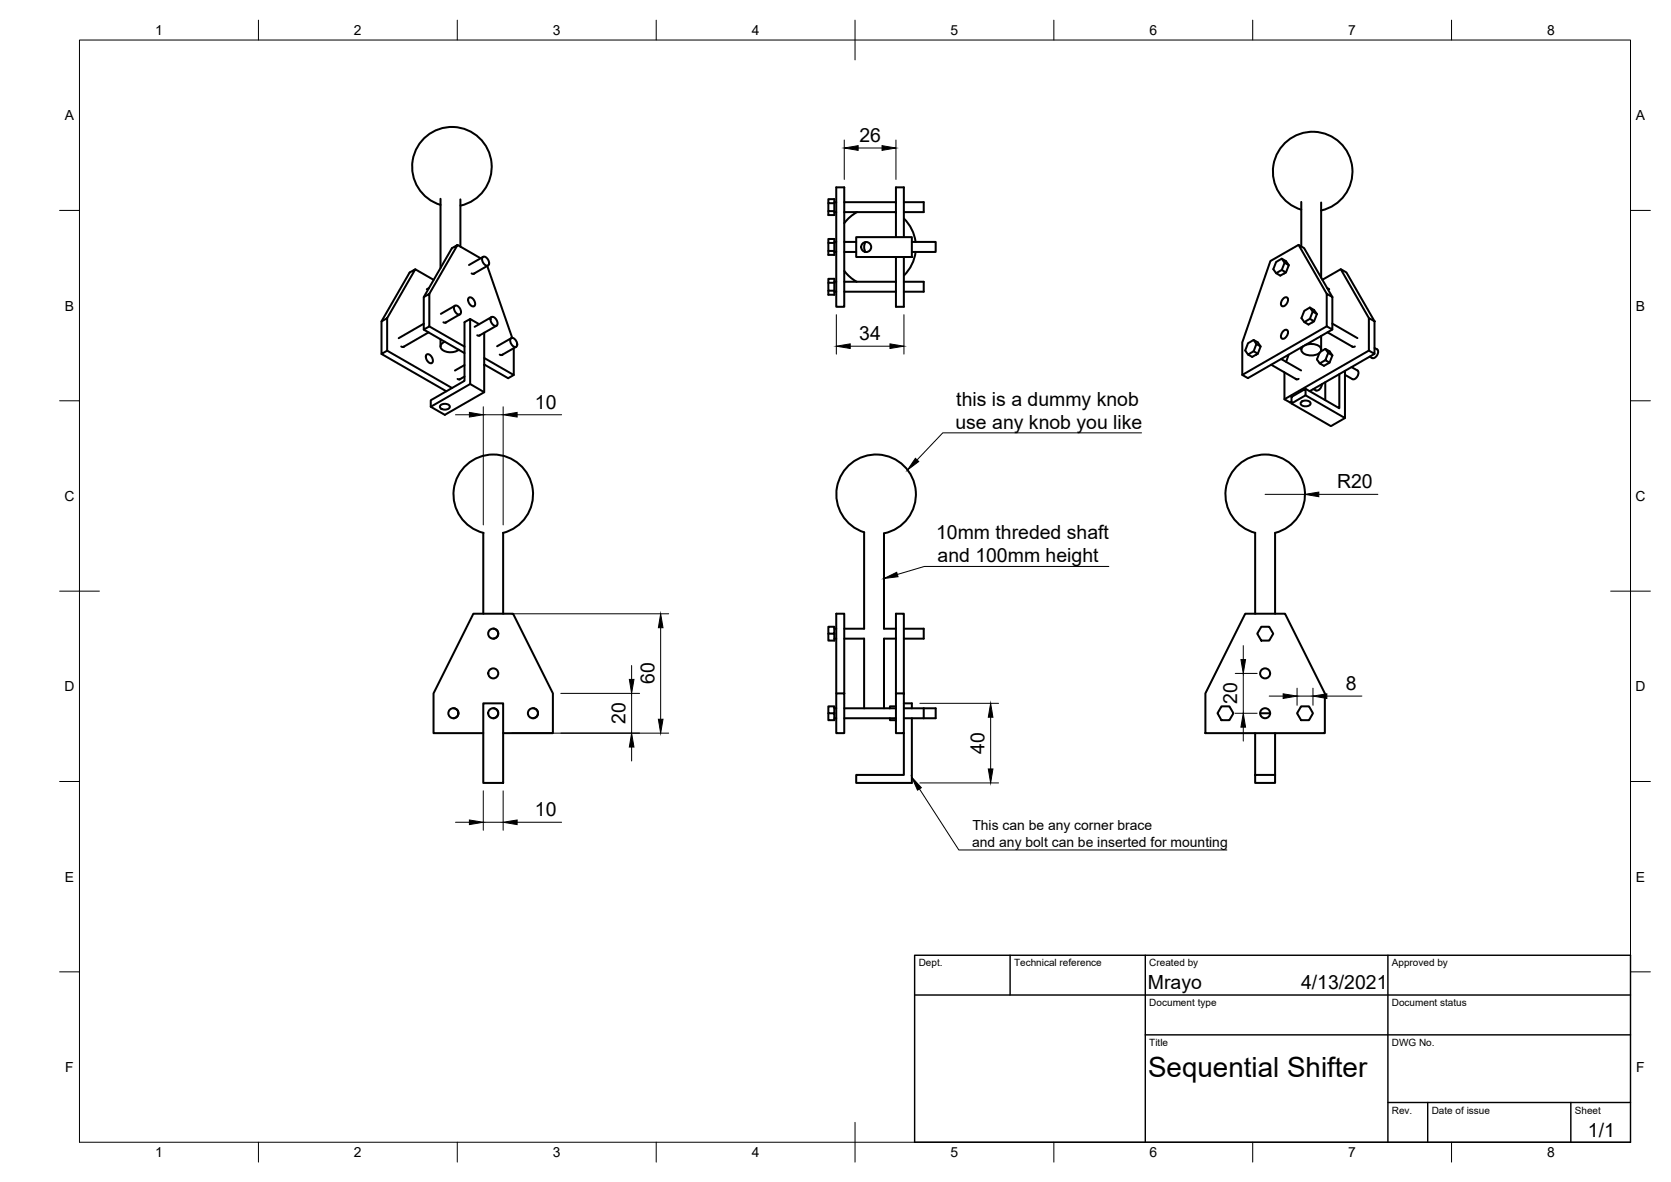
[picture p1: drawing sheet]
<svg xmlns="http://www.w3.org/2000/svg" width="420mm" height="297mm" viewBox="0 0 420 297" stroke-linecap="round" stroke-linejoin="round" font-family="sans-serif">
<!-- layer: Visible -->
<g fill="none" stroke="#000" stroke-width=".51">
<path d="M110.8 50v17.3M110.8 51.5a10 10 0 0 1-5.2-15.6 10 10 0 0 1 16.4 .6 10 10 0 0 1-6.2 15.2M115.8 50.1v11.9M208.3 51.1v2h1.5M208.3 53.1v.9h1.5v-.9M209.8 51.1h-1.5v-1.1h1.5v3.1M209.8 50.8h.5M209.8 53.3h.5M210.3 47.1h2v30h-2zM212.3 50.8h13M212.3 53.3h13M215.3 59.6h14v5h-14z"/>
<path d="M215.5 53.3l-2 1.4-1.2 1.4M225.1 53.3l.2 .1M225.3 59.6v-12.5h2v12.5M227.3 50.8h5v2.5h-5M227.3 54.9a10 10 0 0 1 2.9 5.9M327.2 50.7v11.2M327.2 52.7a10 10 0 0 1-5.1-15.6 10 10 0 0 1 16.4 .6 10 10 0 0 1-6.3 15.2M332.2 50.9v18.9M97.3 80l7.1-12.3-1.4 .8-7.1 12.3M104.4 67.7l4.6 2.6M106.6 74.7l1.3-.9v8.2l-1.3 .8zM107.8 72.4l-.5 .3"/>
<path d="M107.9 73.8l7.1-12.2-1.4 .8-7 12.3M114.4 76.8l-3.6 2.1M114.4 76.8a1.45 1.45 0 0 1 1.3 2.2 1.45 1.45 0 0 1-1.3-2.2zM115 61.6l5.8 3.3M115.6 79l-3.6 2.1M118 74.8a1.45 1.45 0 0 1 1.2 2.1 1.45 1.45 0 0 1-1.2-2.1zM119.3 68.7h-.7M121.5 64.6l-3.6 2M121.5 64.5a1.45 1.45 0 0 1 1.2 2.2 1.45 1.45 0 0 1-1.2-2.2zM122.5 66.8l6.3 18.1M122.7 66.7l-3.6 2.1M123.6 79.7a1.45 1.45 0 0 1 1.2 2.2 1.45 1.45 0 0 1-1.2-2.2z"/>
<path d="M123.6 79.7l-4.3 2.4M208.3 71.1v2h1.5M208.3 61.1v2h1.5M208.3 63.1v1h1.5v-1M208.3 73.1v1h1.5v-1M209.8 71.1h-1.5v-1h1.5v3M209.8 61.1h-1.5v-1h1.5v3M209.8 70.8h.5M209.8 73.3h.5M209.8 60.8h.5M209.8 63.3h.5M212.3 70.8h13"/>
<path d="M212.3 73.3h13M212.3 60.8h3M212.3 63.3h3M212.3 68.1l1.2 1.3 1.9 1.4M217.6 60.8a2.51 2.51 0 0 0 0 2.5h-.1M225.3 64.6v12.5h2v-12.5M225.3 70.7l-.1 .1M227.3 70.8h5v2.5h-5M229.3 60.8h6v2.5h-6M230.2 63.3a10 10 0 0 1-2.9 5.9M322.3 67.8l-1.4 .9 1 .6 1.4-.8 .8-1.9-.8-1-1-.6-1.4 .8-.7 1.9 .7 1M322.3 65l.7 1 1.1 .6"/>
<path d="M322.7 75a.65 .65 0 0 1 1.1 0 1.54 1.54 0 0 1-1.5 1.9 1.42 1.42 0 0 1 .4-1.9zM323 68.7h-.2M323 66l-.7 1.8 1 .7M326.5 61.5l7.1 12.3M329.4 77.3l.7 1 1 .6M330.1 78.3l-.7 1.8 1 .6M332.5 70.3l4.6-2.6 1.4 .8 7.1 12.2M333.6 73.8l1.4 .8v8.2l-1.4-.8zM333.7 72.4l.5 .3M335 74.6l-7.1-12.2-1.4-.9-7.1 4.1-7 20.4v8.2l1.4 .8 21.2-12.2M337.1 67.7l7.1 12.2M344.2 79.9l1.4 .8v8.2l-1.4-.8z"/>
<path d="M95.9 80.8l1.4-.8v8.1l-1.4 .8zM95.9 88.9l16.3 9.4M97.3 88.1l16.3 9.4M101.6 87.1h-.7M106.6 82.8l10.2 5.9M106.6 81.4l-6.4 3.6M107.3 89.1a1.45 1.45 0 0 1 1.3 2.1 1.45 1.45 0 0 1-1.3-2.1zM107.8 83.5l-6.4 3.7M107.9 82l8.9 5.1M110.8 85.3v1.8M111.9 85.9a1.18 1.18 0 0 0-1.1 1.1 1.18 1.18 0 0 0 .9 1.2 3.8 3.8 0 0 0 3.7-.3M112.2 81h-.7"/>
<path d="M115.8 95.2h-.8M116.8 91.7l-2.4 1.4M116.8 94.6l-1.3 .8M118.2 80.2l2.3 1.3M118.2 96.5l3.6 2.1M120.7 84.2h-.7M121.8 83.6v15l-10 5.7-3.5-2.1v-1.6l8.5-4.9v-14.7l1.4-.8v16.3l-9.9 5.7M121.8 90l7.4 4.2M121.9 91.7l-.1 .1M124.8 81.9l-4.3 2.5M126.4 89.1h-.8M128.5 85a1.45 1.45 0 0 1 1.3 2.2 1.45 1.45 0 0 1-1.3-2.2z"/>
<path d="M128.5 85l-3.5 2M129.2 87.5v6.7l-1.4 .8-6-3.4M129.8 87.2l-3.7 2M315.2 88.3l-1.4 .8 1.1 .6 1.4-.8 .7-1.8-.7-1.1-1.1-.6-1.4 .9-.7 1.8 .7 1M315.2 85.4l.7 1.1 1.1 .6M315.9 86.5l-.7 1.8 1.1 .6M315.9 89.1l-.1 .1M319.6 91.7l6.4 3.6M322.1 90.2l5.1 2.9M322.7 83.2a.65 .65 0 0 1 1.1-.1 1.54 1.54 0 0 1-1.5 2 1.42 1.42 0 0 1 .4-1.9zM323 93.6v6.7l1.4 .8 .3-.2M324 89.1l-.6 1.8"/>
<path d="M324.7 99.7l3.6-2v1.6l-3.6 2.1zM325.8 95.2h.7M327.2 87.3v.6M328.2 86.7a3.3 3.3 0 0 1 4 .9 1.59 1.59 0 0 1-1.8 1.7h-.6a2.41 2.41 0 0 1-2.6-1.3l.2-.7 .3-.3M329.4 80.1l-1.4 .8 1 .7 1.4-.9 .7-1.8-.7-1-1-.6-1.4 .8-.8 1.8 .8 1M330.1 81h-.2M330.2 97.8l.7 .3M331.8 88.7l-.7 1.6 .7 1M332 88.4l1.2-.7 1.1 .6 .7 1-.7 1.8-1.4 .8-1.1-.6 1.4-.8M332.2 84.4v3.5M332.4 96.5a1.49 1.49 0 0 1-1.5 1.6M333.2 96.1v4.5"/>
<path d="M333.2 87.7l.8 1 1 .6M333.6 82l-21.2 12.2M333.8 83.5l6.4 3.7M334 88.7l-.8 1.8 1.1 .6M335 81.3l6.3 3.7M336.8 94v8.6l-8.5-4.9M338.2 93.2v11.9l-9.9-5.8M339.8 92.3l1.5 .8a1.45 1.45 0 0 1-1.2 2.2l-1.9-1.1M339.9 87l.8 .1M344.2 88.1l-21.2 12.2M344.4 89.6l.6 .4M345.6 88.9l-16.3 9.4"/>
<path d="M345.6 87.4l.7 .4M346.3 87.8a1.45 1.45 0 0 1-1.3 2.2M110.7 101.9a1.54 1.54 0 0 1 2.4 .3 1.45 1.45 0 0 1-2.5 0zM324.7 101.4l9.9 5.7 3.6-2M327.1 101.1a1.54 1.54 0 0 1 2.4 .3 1.45 1.45 0 0 1-2.5 0zM121.5 133.9v20.3M126.5 133.9a10 10 0 0 0 5.7-15.4 10 10 0 0 0-16.4 0 10 10 0 0 0 5.8 15.4M126.5 133.9v20.3M217.3 133.8v24.2h-5M217.3 133.8a10 10 0 0 1-4.9-15.7 10 10 0 0 1 16.4 .8 10 10 0 0 1-6.5 15.1v24h3M320.6 133.9v20.3M320.6 133.9a10 10 0 0 0 5.7-15.4 10 10 0 0 0-16.4 0 10 10 0 0 0 5.7 15.4v20.3"/>
<path d="M124 158a1.26 1.26 0 0 1 1.3 1.2 1.26 1.26 0 0 1-1.3 1.3M208.3 159.2v1.8h1.5v-3.5h-1.5v1.7h1.5M209.8 158h.5M227.3 158h5v2.5h-5M313.1 154.2h10l10 20.1v9.9h-30v-9.9zM317.1 157.5h2l1 1.7-1 1.8h-2l-1-1.8zM114 178a1.26 1.26 0 0 1 1.3 1.2 1.26 1.26 0 0 1-1.3 1.3M121.5 176.7h5v20.1h-5zM124 178a1.26 1.26 0 0 1 1.3 1.2 1.26 1.26 0 0 1-1.3 1.3M134 178a1.26 1.26 0 0 1 1.3 1.2 1.26 1.26 0 0 1-1.3 1.3M208.3 179.2v1.8h1.5v-3.5h-1.5v1.7h1.5M209.8 178h.5"/>
<path d="M209.8 160.5h.5M210.3 174.3h2v9.9h-2zM210.3 174.3v-20.1h2v20.1M212.3 178h13M212.3 160.5h5v17.5M225.3 174.3h2v9.9h-2zM225.3 174.3v-20.1h2v20.1M225.3 177.5h-1.5v.5M225.3 160.5h-3v17.5M227.3 178h8v2.5h-8M227.3 176.7h2v1.3M232.3 178v2.5"/>
<path d="M307.1 177.5h2l1 1.7-1 1.8h-2l-1-1.8zM316.8 179.2h2.6M327.2 177.5h1.9l1 1.7-1 1.8h-1.9l-1.1-1.8zM121.5 184.2h-12.5v-9.9l10-20.1h10l10 20.1v9.9h-12.5M209.8 180.5h.5M212.3 180.5h13M223.8 180.5v.5h1.5M229.3 180.5v16.3h-14v-2.1h12v-10.5M315.6 194.7h5v2.1h-5zM315.6 184.2v10.5M320.6 184.2v10.5"/>
<circle cx="217.8" cy="62.1" r="1.26"/>
<circle cx="124" cy="159.2" r="1.26"/>
<circle cx="114" cy="179.2" r="1.26"/>
<circle cx="124" cy="179.2" r="1.26"/>
<circle cx="124" cy="169.2" r="1.26"/>
<circle cx="134" cy="179.2" r="1.26"/>
<circle cx="318.1" cy="179.2" r="1.26"/>
<circle cx="318.1" cy="169.2" r="1.26"/>
</g>
<!-- layer: Border -->
<g fill="none" stroke="#000" stroke-width=".25">
<path d="M20 10.1h390v276.9h-390zM65 5.1v5M115 5.1v5M165 5.1v5M215 5.1v10M265 5.1v5M315 5.1v5M365 5.1v5M15 52.9h5M410 52.9h5M15 100.7h5M410 100.7h5"/>
<path d="M15 148.6h10M405 148.6h10M15 196.4h5M410 196.4h5M15 244.2h5M410 244.2h5M65 287v5M115 287v5M165 287v5M215 282.1v9.9M265 287v5M315 287v5"/>
<path d="M365 287v5"/>
</g>
<!-- layer: TitleBlock -->
<path d="M230 240.1h180v46.9h-180zM230 250h180M254 240.1v9.9M288 240.1v46.9M349 240.1v46.9M288 260.1h122M349 277.1h61M359 277.1v9.9M395 277.1v9.9" fill="none" stroke="#000" stroke-width=".36"/>
<!-- layer: Dimensions -->
<g fill="none" stroke="#000" stroke-width=".25">
<path d="M212.3 35.2v9.9M215.8 37.2h6M225.3 35.2v9.9M210.3 79.1v9.9M227.3 79.1v9.9M213.8 87h10M114.5 104.2h3.5M121.5 102.2v29.7M121.5 104.2h5M126.5 102.2v29.7M130 104.2h11.2M318.1 124.2h10"/>
<path d="M331.6 124.2h14.9M128.5 154.2h39.6M166.1 157.7v23M141 174.3h19.8M158.8 167.2v3.5M158.8 174.3v9.9M231.3 176.7h19.8M310.6 179.2h5.5M310.6 169.2h5.5M312.6 162.2v3.5M312.6 169.2v10M319.1 174.9h3.5"/>
<path d="M326.1 172.9v4.3M326.1 174.9h4M330.1 172.9v4.3M333.6 174.9h8.8M121.5 198.7v9.9M126.5 198.7v9.9M128.5 184.2h39.6M158.8 187.7v3.5M231.3 196.8h19.8M249.1 180.2v13M312.6 182.7v3.5M114.5 206.6h3.5"/>
<path d="M121.5 206.6h5M130 206.6h11.2"/>
</g>
<g fill="#000" stroke="#000" stroke-width=".25">
<path d="M212.3 37.2l3.5-.6v1.2zM221.8 36.6l3.5 .6-3.5 .6zM210.3 87l3.5-.6v1.2zM223.8 86.4l3.5 .6-3.5 .6zM118 103.6l3.5 .6-3.5 .6zM126.5 104.2l3.5-.6v1.2zM328.1 124.2l3.5-.5v1.1zM166.1 154.2l.6 3.5h-1.2zM158.2 170.7h1.2l-.6 3.6zM312 165.7h1.2l-.6 3.5zM322.6 174.4l3.5 .5-3.5 .6zM330.1 174.9l3.5-.5v1.1z"/>
<path d="M158.8 184.2l.6 3.5h-1.2zM165.5 180.7h1.2l-.6 3.5zM248.5 193.2h1.2l-.6 3.6zM249.1 176.7l.6 3.5h-1.2zM312.6 179.2l.6 3.5h-1.2zM118 206.1l3.5 .5-3.5 .6zM126.5 206.6l3.5-.5v1.1z"/>
</g>
<!-- layer: Annotations -->
<path d="M230.2 115.2l.8 .8-2.8 2.1zM222.3 145.4l3.2-1.6 .3 1.1zM229.3 195.3l2.4 2.7-1 .6z" fill="#000" stroke="#000" stroke-width=".25"/>
<path d="M287 108.8h-50l-6.4 6.8M278.8 142.4h-46.4l-6.8 2M231.2 198.3l9.9 15.3h67.4" fill="none" stroke="#000" stroke-width=".25"/>
<text font-size="7" x="288.7" y="270.6">Sequential Shifter</text>
<g font-size="4.9">
<text x="216.1" y="35.6">26</text>
<text x="216.1" y="85.4">34</text>
<text x="240.5" y="101.9">this is a dummy knob</text>
<text x="134.5" y="102.7">10</text>
<text x="240.2" y="107.7">use any knob you like</text>
<text x="336.2" y="122.7">R20</text>
<text x="235.4" y="135.5">10mm threded shaft</text>
<text x="235.7" y="141.3">and 100mm height</text>
<text x="164.5" y="171.9" transform="rotate(-90 164.5 171.9)">60</text>
<text x="338.4" y="173.4">8</text>
<text x="311" y="176.9" transform="rotate(-90 311 176.9)">20</text>
<text x="157.3" y="181.9" transform="rotate(-90 157.3 181.9)">20</text>
<text x="247.5" y="189.4" transform="rotate(-90 247.5 189.4)">40</text>
<text x="134.5" y="205.1">10</text>
<text x="288.6" y="248.5">Mrayo</text>
<text x="327.1" y="248.6">4/13/2021</text>
<text x="399.3" y="285.8">1/1</text>
</g>
<g font-size="3.5">
<text x="39" y="8.8">1</text>
<text x="89" y="8.8">2</text>
<text x="139" y="8.8">3</text>
<text x="189" y="8.8">4</text>
<text x="239" y="8.8">5</text>
<text x="289" y="8.8">6</text>
<text x="339" y="8.8">7</text>
<text x="389" y="8.8">8</text>
<text x="16.3" y="30.2">A</text>
<text x="411.3" y="30.2">A</text>
<text x="16.3" y="78">B</text>
<text x="411.3" y="78">B</text>
<text x="16.2" y="125.9">C</text>
<text x="411.2" y="125.9">C</text>
<text x="16.2" y="173.7">D</text>
<text x="411.2" y="173.7">D</text>
<text x="244.5" y="208.7">This can be any corner brace</text>
<text x="244.5" y="212.9">and any bolt can be inserted for mounting</text>
<text x="16.3" y="221.6">E</text>
<text x="411.3" y="221.6">E</text>
<text x="16.4" y="269.4">F</text>
<text x="411.4" y="269.4">F</text>
<text x="39" y="290.8">1</text>
<text x="89" y="290.8">2</text>
<text x="139" y="290.8">3</text>
<text x="189" y="290.8">4</text>
<text x="239" y="290.8">5</text>
<text x="289" y="290.8">6</text>
<text x="339" y="290.8">7</text>
<text x="389" y="290.8">8</text>
</g>
<g font-size="2.5">
<text x="231" y="242.9">Dept.</text>
<text x="255" y="242.9">Technical reference</text>
<text x="289" y="242.9">Created by</text>
<text x="350" y="242.9">Approved by</text>
<text x="289" y="252.8">Document type</text>
<text x="350" y="252.8">Document status</text>
<text x="289" y="262.9">Title</text>
<text x="350" y="262.9">DWG No.</text>
<text x="350" y="279.9">Rev.</text>
<text x="360" y="279.9">Date of issue</text>
<text x="396" y="279.9">Sheet</text>
</g>
</svg>
